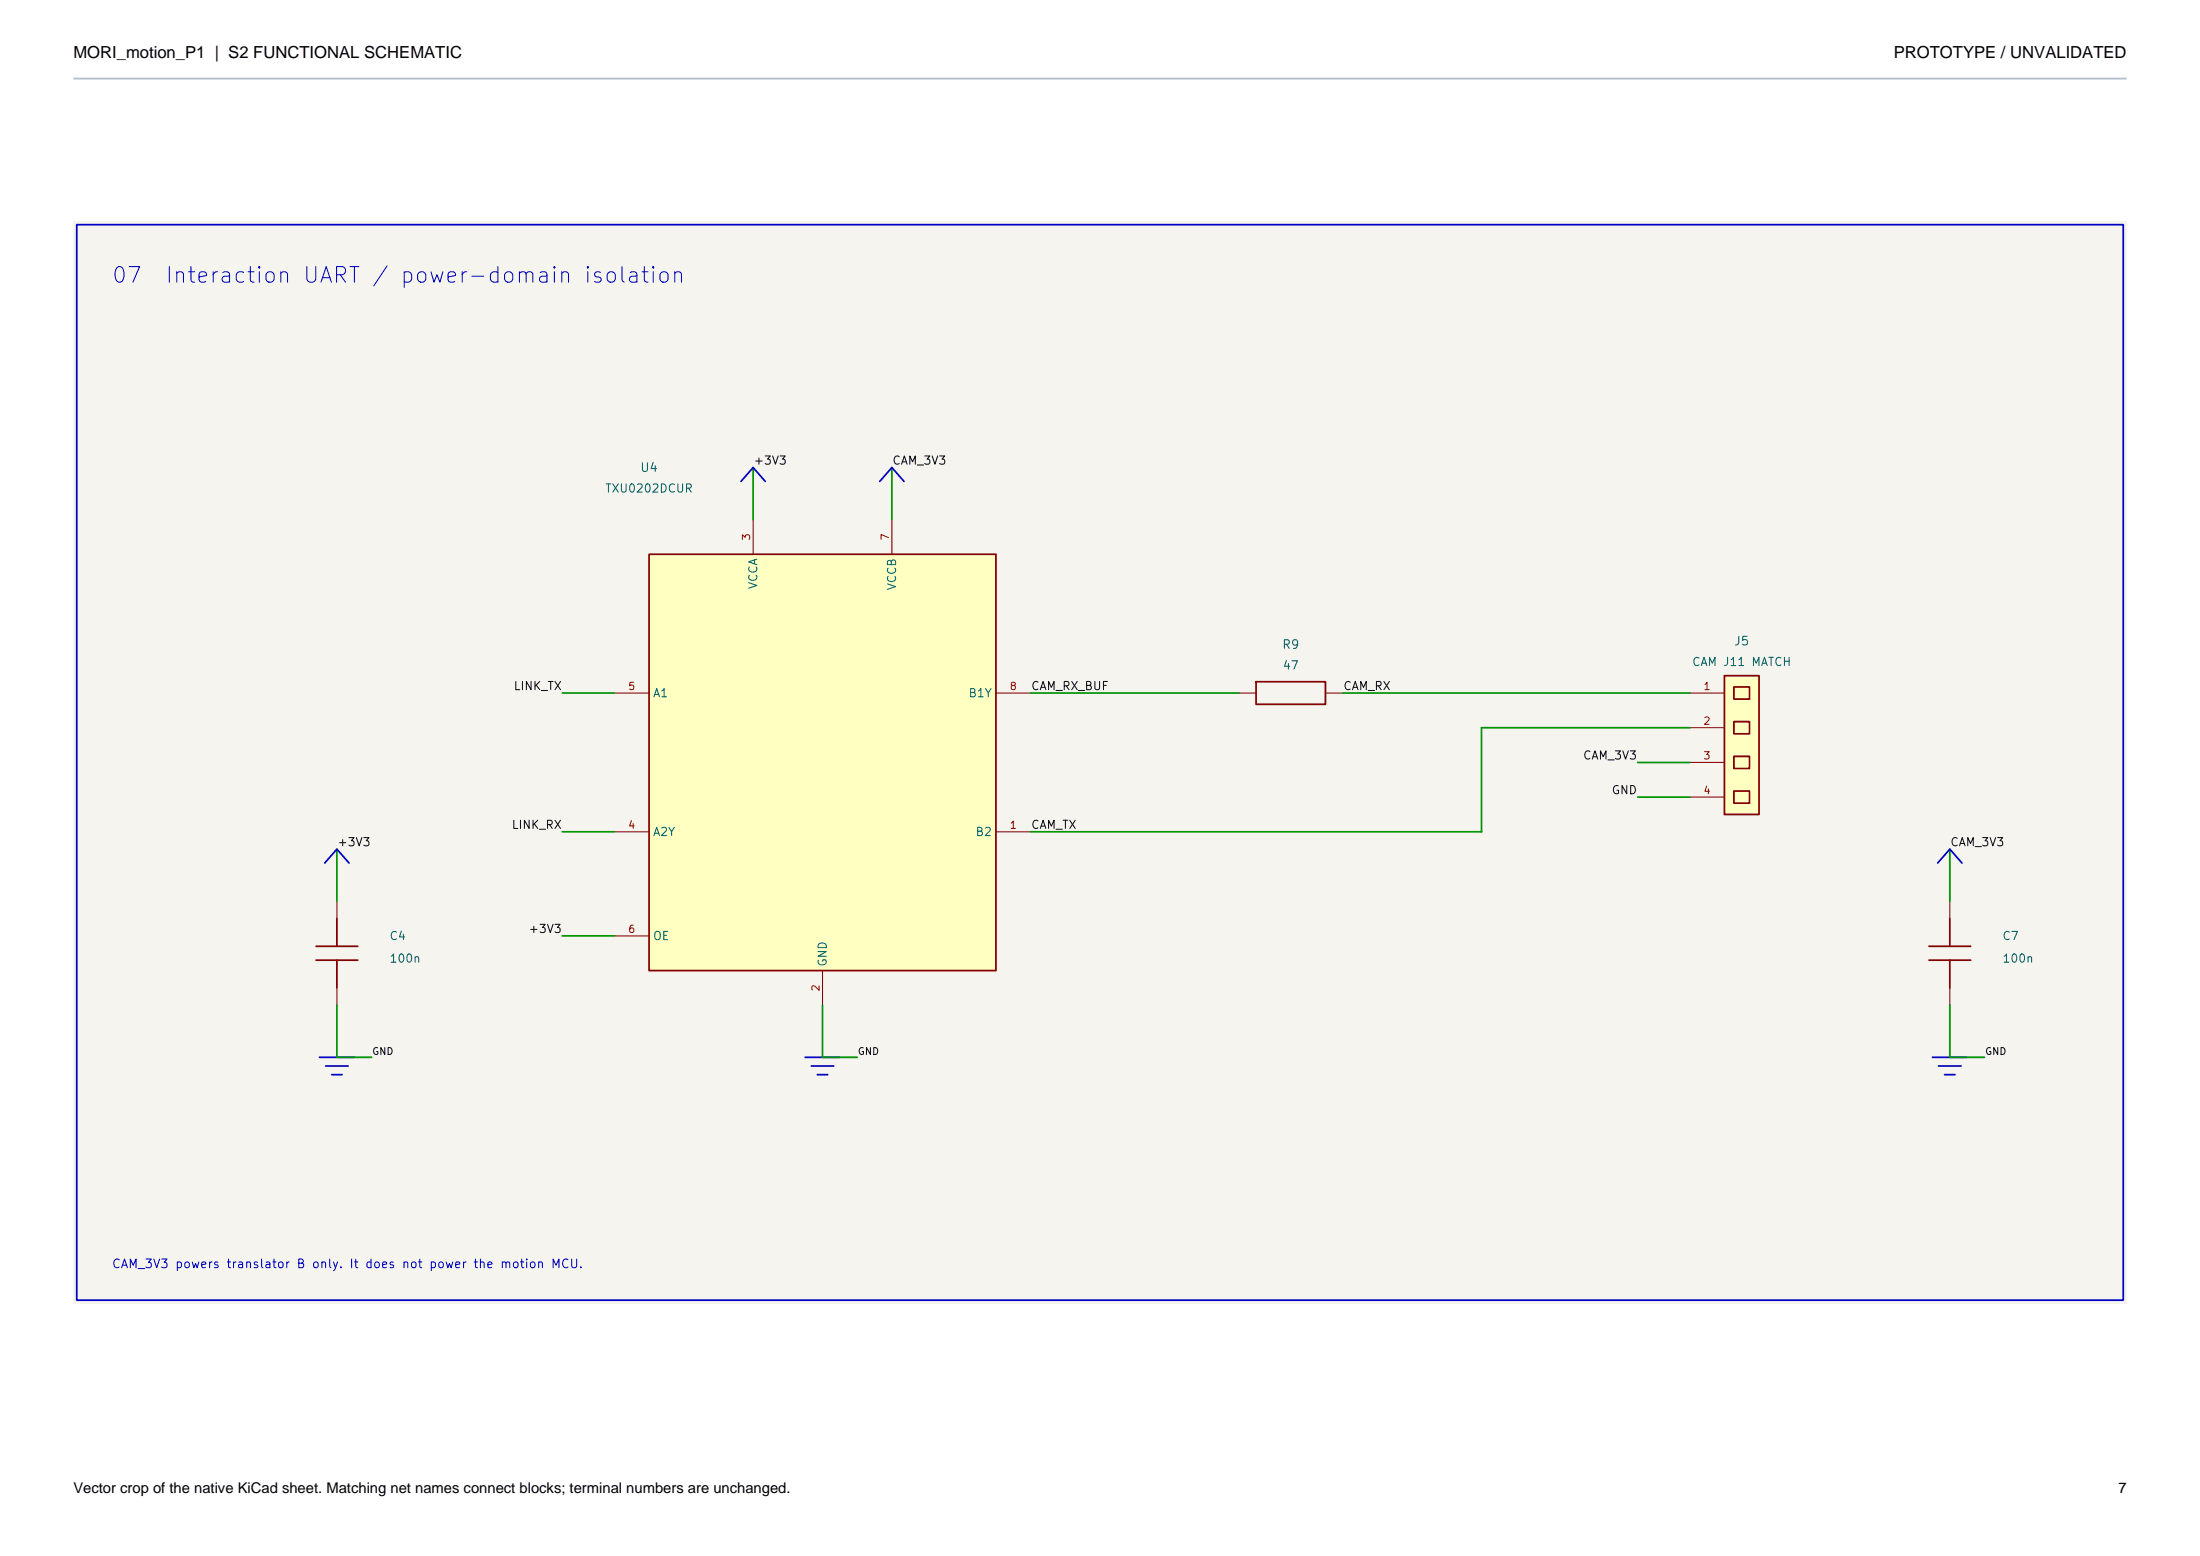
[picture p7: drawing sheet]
<svg xmlns="http://www.w3.org/2000/svg" width="420mm" height="297mm" viewBox="0 0 420 297" stroke-linecap="round" stroke-linejoin="round" font-family="sans-serif">
<path d="M14 42.2h392.1v206.6h-392.1z" fill="#f5f4ef" stroke="#f5f4ef" stroke-width=".19"/>
<path d="M239.8 130.1h13.2v4.3h-13.2z" fill="none" stroke="#840000" stroke-width=".33"/>
<path d="M236.5 132.3h3.3M253 132.3h3.4" fill="none" stroke="#840000" stroke-width=".2"/>
<g fill="#ffffc2">
<path d="M329.2 129h6.6v26.5h-6.6z"/>
<path d="M331 131.1h3v2.3h-3z"/>
<path d="M331 137.7h3v2.4h-3z"/>
<path d="M331 144.4h3v2.3h-3z"/>
<path d="M331 151h3v2.3h-3z"/>
</g>
<path d="M329.2 129h6.6v26.5h-6.6zM331 131.1h3v2.3h-3zM331 137.7h3v2.4h-3zM331 144.4h3v2.3h-3zM331 151h3v2.3h-3zM372.2 175.3v5.3M368.3 180.6h7.9M368.3 183.3h7.9M372.2 183.3v5.3" fill="none" stroke="#840000" stroke-width=".33"/>
<path d="M322.6 132.3h6.6M322.6 138.9h6.6M322.6 145.5h6.6M322.6 152.1h6.6M372.2 172v3.3M372.2 188.6v3.3" fill="none" stroke="#840000" stroke-width=".2"/>
<path d="M123.9 105.8h66.2v79.5h-66.2z" fill="#ffffc2"/>
<path d="M123.9 105.8h66.2v79.5h-66.2zM64.3 175.3v5.3M60.3 180.6h8M60.3 183.3h8M64.3 183.3v5.3" fill="none" stroke="#840000" stroke-width=".33"/>
<path d="M143.8 99.2v6.6M170.3 99.2v6.6M117.3 132.3h6.6M190.1 132.3h6.7M117.3 158.8h6.6M190.1 158.8h6.7M64.3 172v3.3M117.3 178.6h6.6M64.3 188.6v3.3M157 185.3v6.6" fill="none" stroke="#840000" stroke-width=".2"/>
<g fill="none" stroke="#0000c2" stroke-width=".33">
<path d="M14.7 42.9h390.6v205.3h-390.6zM141.5 91.9l2.3-2.7 2.3 2.7M168 91.9l2.3-2.7 2.3 2.7M62 164.7l2.3-2.6 2.3 2.6M369.9 164.7l2.3-2.6 2.4 2.6M61 201.8h6.6M62.2 203.5h4.3M63.3 205.1h2M153.7 201.8h6.6M154.9 203.5h4.3M156 205.1h2M368.9 201.8h6.6"/>
<path d="M370.1 203.5h4.3M371.2 205.1h2"/>
</g>
<g fill="none" stroke="#009600" stroke-width=".33">
<path d="M143.8 89.2v10M170.3 89.2v10M107.4 132.3h9.9M196.8 132.3h39.7M256.4 132.3h66.2M322.6 138.9h-39.8v19.9h-86M107.4 158.8h9.9M312.6 152.1h10M312.6 145.5h10M64.3 162.1v9.9M107.4 178.6h9.9M372.2 162.1v9.9"/>
<path d="M64.3 191.9v9.9h6.6M157 191.9v9.9h6.6M372.2 191.9v9.9h6.7"/>
</g>
<path d="M14 15h392" fill="none" stroke="#b3bfcc" stroke-width=".35"/>
<g font-size="3.2">
<text x="14" y="11">MORI_motion_P1 | S2 FUNCTIONAL SCHEMATIC</text>
<text x="361.5" y="11">PROTOTYPE / UNVALIDATED</text>
</g>
<g font-size="3" fill="#0000c2">
<text x="21.1" y="54.8">07</text>
<text x="31.3" y="54.8">Interaction UART / power-domain isolation</text>
</g>
<g font-size="2.8">
<text x="14" y="285">Vector crop of the native KiCad sheet. Matching net names connect blocks; terminal numbers are unchanged.</text>
<text x="404.4" y="285">7</text>
</g>
<g font-size="1.7" fill="#006464">
<text x="122.1" y="90.5">U4</text>
<text x="244.6" y="124.3">R9</text>
<text x="330.9" y="123.6">J5</text>
</g>
<text font-size="1.7" fill="#0000c2" x="21.2" y="242.5">CAM_3V3 powers translator B only. It does not power the motion MCU.</text>
<g font-size="1.6" fill="#0f0f0f">
<text x="143.8" y="89.1">+3V3</text>
<text x="170.2" y="89.1">CAM_3V3</text>
<text x="97.9" y="132.1">LINK_TX</text>
<text x="196.7" y="132.1">CAM_RX_BUF</text>
<text x="256.3" y="132.1">CAM_RX</text>
<text x="302.1" y="145.4">CAM_3V3</text>
<text x="307.6" y="152">GND</text>
<text x="64.3" y="161.9">+3V3</text>
<text x="97.6" y="158.6">LINK_RX</text>
<text x="196.7" y="158.6">CAM_TX</text>
<text x="372.2" y="161.9">CAM_3V3</text>
<text x="100.8" y="178.5">+3V3</text>
</g>
<g font-size="1.6" fill="#006464">
<text x="115.4" y="94.4">TXU0202DCUR</text>
<text x="145" y="112.6" transform="rotate(-90 145 112.6)">VCCA</text>
<text x="171.5" y="112.8" transform="rotate(-90 171.5 112.8)">VCCB</text>
<text x="244.8" y="128.2">47</text>
<text x="322.9" y="127.5">CAM J11 MATCH</text>
<text x="124.5" y="133.5">A1</text>
<text x="184.8" y="133.5">B1Y</text>
<text x="124.5" y="160">A2Y</text>
<text x="186.1" y="160">B2</text>
<text x="74.2" y="179.8">C4</text>
<text x="124.5" y="179.8">OE</text>
<text x="382.2" y="179.8">C7</text>
<text x="74.2" y="184.1">100n</text>
<text x="158.2" y="184.6" transform="rotate(-90 158.2 184.6)">GND</text>
<text x="382.2" y="184.1">100n</text>
</g>
<g font-size="1.4" fill="#a90000">
<text x="273.8" y="-.4">1</text>
<text x="290.3" y="-.4">2</text>
<text x="143.6" y="103.3" transform="rotate(-90 143.6 103.3)">3</text>
<text x="170" y="103.3" transform="rotate(-90 170 103.3)">7</text>
<text x="119.8" y="132.1">5</text>
<text x="192.6" y="132.1">8</text>
<text x="325.1" y="132.1">1</text>
<text x="325.1" y="138.7">2</text>
<text x="325.1" y="145.3">3</text>
<text x="325.1" y="151.9">4</text>
<text x="119.8" y="158.5">4</text>
<text x="192.6" y="158.5">1</text>
<text x="119.8" y="178.4">6</text>
<text x="156.8" y="189.4" transform="rotate(-90 156.8 189.4)">2</text>
</g>
<g font-size="1.3" fill="#0f0f0f">
<text x="70.9" y="201.7">GND</text>
<text x="163.6" y="201.7">GND</text>
<text x="378.9" y="201.7">GND</text>
</g>
</svg>
